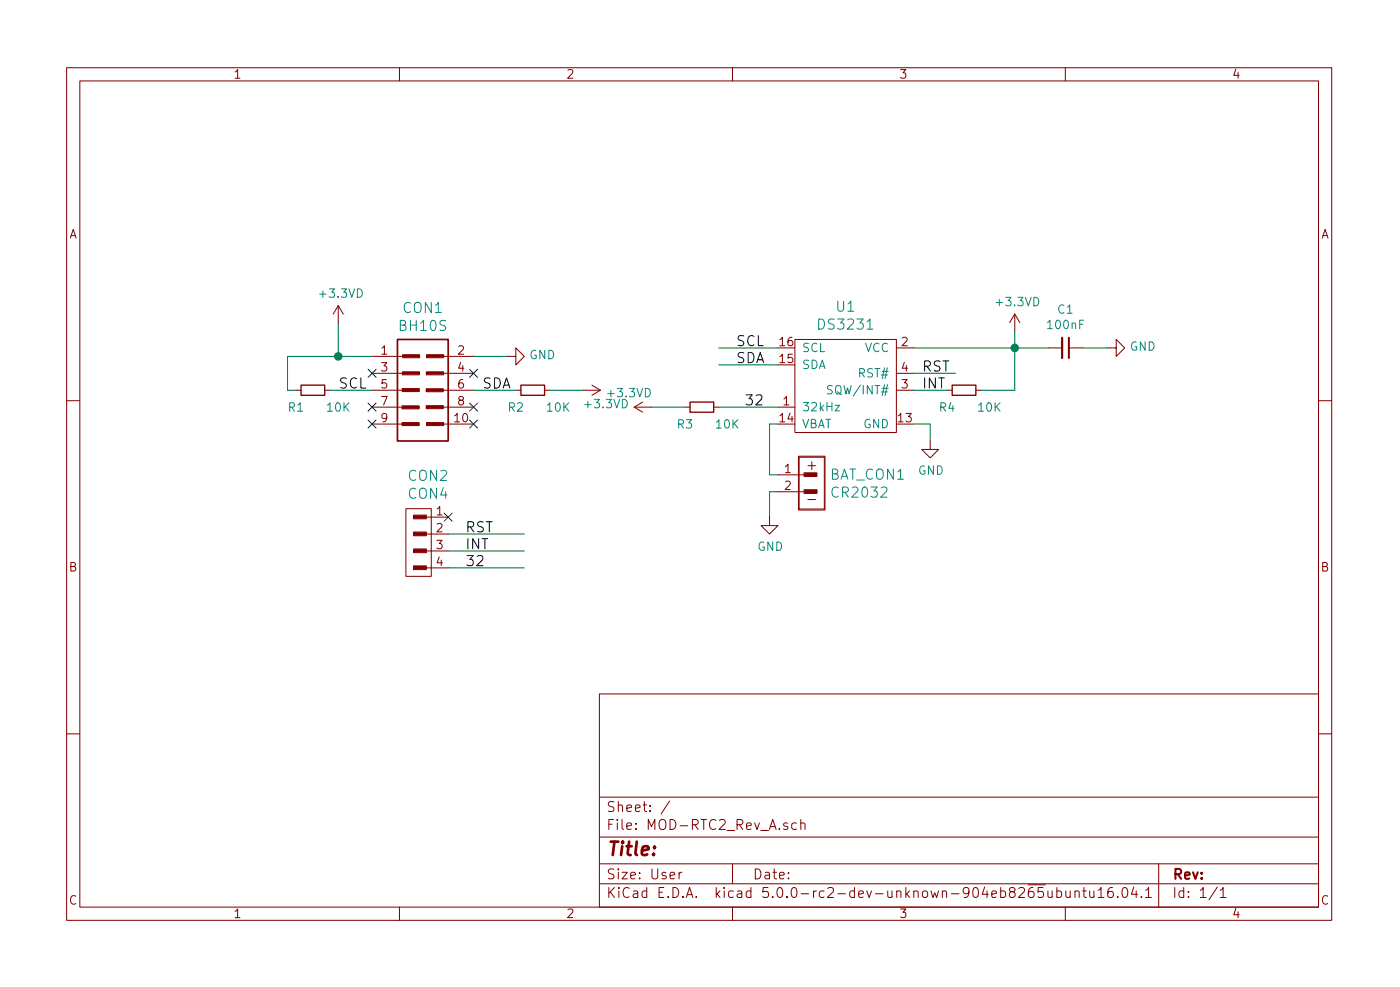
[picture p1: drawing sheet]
EESchema Schematic File Version 4
LIBS:MOD-RTC2_Rev_A-cache
EELAYER 26 0
EELAYER END
$Descr User 8268 5827
encoding utf-8
Sheet 1 1
Title ""
Date ""
Rev ""
Comp ""
Comment1 ""
Comment2 ""
Comment3 ""
Comment4 ""
$EndDescr
$Comp
L MOD-RTC2_Rev_A:BH10S CON1
U 1 1
P 2500 2300
F 0 "CON1" H 2500 2789 60  0000 C CNN
F 1 "BH10S" H 2500 2683 60  0000 C CNN
F 2 "OLIMEX_Connectors-FP:UEXTF" H 2492 2253 60  0001 C CNN
F 3 "" H 2492 2253 60  0000 C CNN
	1    2500 2300
	1    0    0    -1  
$EndComp
$Comp
L MOD-RTC2_Rev_A:DS3231 U1
U 1 1
P 5000 2250
F 0 "U1" H 5000 2697 60  0000 C CNN
F 1 "DS3231" H 5000 2591 60  0000 C CNN
F 2 "OLIMEX_IC-FP:SO-16" H 5000 2350 60  0001 C CNN
F 3 "" H 5000 2350 60  0001 C CNN
	1    5000 2250
	1    0    0    -1  
$EndComp
$Comp
L MOD-RTC2_Rev_A:BAT_CON BAT_CON1
U 1 1
P 4800 2850
F 0 "BAT_CON1" H 4905 2904 60  0000 L CNN
F 1 "CR2032" H 4905 2798 60  0000 L CNN
F 2 "OLIMEX_Connectors-FP:CR2032H_PTH" H 4800 2850 60  0001 C CNN
F 3 "" H 4800 2850 60  0000 C CNN
	1    4800 2850
	1    0    0    -1  
$EndComp
Wire Wire Line
	4600 2500 4550 2500
Wire Wire Line
	4550 2500 4550 2800
Wire Wire Line
	4550 2800 4600 2800
Wire Wire Line
	4600 2900 4550 2900
Wire Wire Line
	4550 2900 4550 3050
$Comp
L MOD-RTC2_Rev_A:GND #PWR07
U 1 1
P 4550 3050
F 0 "#PWR07" H 4550 2800 50  0001 C CNN
F 1 "GND" H 4555 2877 50  0000 C CNN
F 2 "" H 4550 3050 60  0000 C CNN
F 3 "" H 4550 3050 60  0000 C CNN
	1    4550 3050
	1    0    0    -1  
$EndComp
Wire Wire Line
	2800 2100 3000 2100
$Comp
L MOD-RTC2_Rev_A:GND #PWR02
U 1 1
P 3000 2100
F 0 "#PWR02" H 3000 1850 50  0001 C CNN
F 1 "GND" V 3005 1972 50  0000 R CNN
F 2 "" H 3000 2100 60  0000 C CNN
F 3 "" H 3000 2100 60  0000 C CNN
	1    3000 2100
	0    -1   -1   0   
$EndComp
Wire Wire Line
	1700 2100 2000 2100
Wire Wire Line
	2000 2100 2000 1900
$Comp
L MOD-RTC2_Rev_A:+3.3VD #PWR01
U 1 1
P 2000 1900
F 0 "#PWR01" H 2000 1750 50  0001 C CNN
F 1 "+3.3VD" H 2015 2073 50  0000 C CNN
F 2 "" H 2000 1900 60  0000 C CNN
F 3 "" H 2000 1900 60  0000 C CNN
	1    2000 1900
	1    0    0    -1  
$EndComp
$Comp
L MOD-RTC2_Rev_A:+3.3VD #PWR09
U 1 1
P 6000 1950
F 0 "#PWR09" H 6000 1800 50  0001 C CNN
F 1 "+3.3VD" H 6015 2123 50  0000 C CNN
F 2 "" H 6000 1950 60  0000 C CNN
F 3 "" H 6000 1950 60  0000 C CNN
	1    6000 1950
	1    0    0    -1  
$EndComp
Wire Wire Line
	5400 2050 6000 2050
Wire Wire Line
	6000 1950 6000 2050
Connection ~ 6000 2050
$Comp
L MOD-RTC2_Rev_A:C_Small C1
U 1 1
P 6300 2050
F 0 "C1" V 6071 2050 50  0000 C CNN
F 1 "100nF" V 6162 2050 50  0000 C CNN
F 2 "OLIMEX_RLC-FP:C_0603_5MIL_DWS" H 6300 2050 60  0001 C CNN
F 3 "" H 6300 2050 60  0000 C CNN
	1    6300 2050
	0    1    1    0   
$EndComp
Wire Wire Line
	6400 2050 6550 2050
$Comp
L MOD-RTC2_Rev_A:GND #PWR010
U 1 1
P 6550 2050
F 0 "#PWR010" H 6550 1800 50  0001 C CNN
F 1 "GND" V 6555 1922 50  0000 R CNN
F 2 "" H 6550 2050 60  0000 C CNN
F 3 "" H 6550 2050 60  0000 C CNN
	1    6550 2050
	0    -1   -1   0   
$EndComp
$Comp
L MOD-RTC2_Rev_A:R_Small R4
U 1 1
P 5700 2300
F 0 "R4" V 5800 2200 50  0000 C CNN
F 1 "10K" V 5800 2450 50  0000 C CNN
F 2 "OLIMEX_RLC-FP:R_0603_5MIL_DWS" H 5700 2300 60  0001 C CNN
F 3 "" H 5700 2300 60  0000 C CNN
	1    5700 2300
	0    1    1    0   
$EndComp
Wire Wire Line
	5400 2300 5600 2300
Wire Wire Line
	5800 2300 6000 2300
Wire Wire Line
	5400 2500 5500 2500
Wire Wire Line
	5500 2500 5500 2600
$Comp
L MOD-RTC2_Rev_A:GND #PWR08
U 1 1
P 5500 2600
F 0 "#PWR08" H 5500 2350 50  0001 C CNN
F 1 "GND" H 5505 2427 50  0000 C CNN
F 2 "" H 5500 2600 60  0000 C CNN
F 3 "" H 5500 2600 60  0000 C CNN
	1    5500 2600
	1    0    0    -1  
$EndComp
Wire Wire Line
	5400 2200 5650 2200
Text Label 5450 2200 0    60   ~ 0
RST
Text Label 5450 2300 0    60   ~ 0
INT
Wire Wire Line
	4600 2400 4250 2400
Text Label 4400 2400 0    60   ~ 0
32
Wire Wire Line
	2650 3350 3100 3350
Wire Wire Line
	2650 3250 3100 3250
Wire Wire Line
	2650 3150 3100 3150
Text Label 2750 3250 0    60   ~ 0
INT
Wire Wire Line
	4600 2050 4250 2050
Wire Wire Line
	4600 2150 4250 2150
Text Label 4350 2050 0    60   ~ 0
SCL
Text Label 4350 2150 0    60   ~ 0
SDA
Text Label 2750 3150 0    60   ~ 0
RST
Text Label 2750 3350 0    60   ~ 0
32
$Comp
L MOD-RTC2_Rev_A:R_Small R2
U 1 1
P 3150 2300
F 0 "R2" V 3250 2200 50  0000 C CNN
F 1 "10K" V 3250 2450 50  0000 C CNN
F 2 "OLIMEX_RLC-FP:R_0603_5MIL_DWS" H 3150 2300 60  0001 C CNN
F 3 "" H 3150 2300 60  0000 C CNN
	1    3150 2300
	0    1    1    0   
$EndComp
$Comp
L MOD-RTC2_Rev_A:R_Small R1
U 1 1
P 1850 2300
F 0 "R1" V 1950 2200 50  0000 C CNN
F 1 "10K" V 1950 2450 50  0000 C CNN
F 2 "OLIMEX_RLC-FP:R_0603_5MIL_DWS" H 1850 2300 60  0001 C CNN
F 3 "" H 1850 2300 60  0000 C CNN
	1    1850 2300
	0    1    1    0   
$EndComp
Wire Wire Line
	1750 2300 1700 2300
Wire Wire Line
	1700 2300 1700 2100
Connection ~ 2000 2100
Wire Wire Line
	3250 2300 3450 2300
Wire Wire Line
	2800 2300 3050 2300
Wire Wire Line
	1950 2300 2200 2300
$Comp
L MOD-RTC2_Rev_A:+3.3VD #PWR05
U 1 1
P 3450 2300
F 0 "#PWR05" H 3450 2150 50  0001 C CNN
F 1 "+3.3VD" V 3465 2428 50  0000 L CNN
F 2 "" H 3450 2300 60  0000 C CNN
F 3 "" H 3450 2300 60  0000 C CNN
	1    3450 2300
	0    1    1    0   
$EndComp
$Comp
L MOD-RTC2_Rev_A:R_Small R3
U 1 1
P 4150 2400
F 0 "R3" V 4250 2300 50  0000 C CNN
F 1 "10K" V 4250 2550 50  0000 C CNN
F 2 "OLIMEX_RLC-FP:R_0603_5MIL_DWS" H 4150 2400 60  0001 C CNN
F 3 "" H 4150 2400 60  0000 C CNN
	1    4150 2400
	0    1    1    0   
$EndComp
Wire Wire Line
	4050 2400 3850 2400
$Comp
L MOD-RTC2_Rev_A:+3.3VD #PWR06
U 1 1
P 3850 2400
F 0 "#PWR06" H 3850 2250 50  0001 C CNN
F 1 "+3.3VD" V 3865 2528 50  0000 L CNN
F 2 "" H 3850 2400 60  0000 C CNN
F 3 "" H 3850 2400 60  0000 C CNN
	1    3850 2400
	0    -1   -1   0   
$EndComp
NoConn ~ 2200 2400
NoConn ~ 2200 2500
NoConn ~ 2800 2400
NoConn ~ 2800 2500
NoConn ~ 2800 2200
NoConn ~ 2200 2200
Text Label 2000 2300 0    60   ~ 0
SCL
Text Label 2850 2300 0    60   ~ 0
SDA
$Comp
L MOD-RTC2_Rev_A:CON4 CON2
U 1 1
P 2550 3150
F 0 "CON2" H 2531 3497 60  0000 C CNN
F 1 "CON4" H 2531 3391 60  0000 C CNN
F 2 "OLIMEX_Connectors-FP:HN1x4" H 2475 3200 60  0001 C CNN
F 3 "" H 2475 3200 60  0000 C CNN
	1    2550 3150
	1    0    0    -1  
$EndComp
NoConn ~ 2650 3050
Wire Wire Line
	6000 2050 6200 2050
Wire Wire Line
	6000 2050 6000 2300
Wire Wire Line
	2000 2100 2200 2100
$EndSCHEMATC
